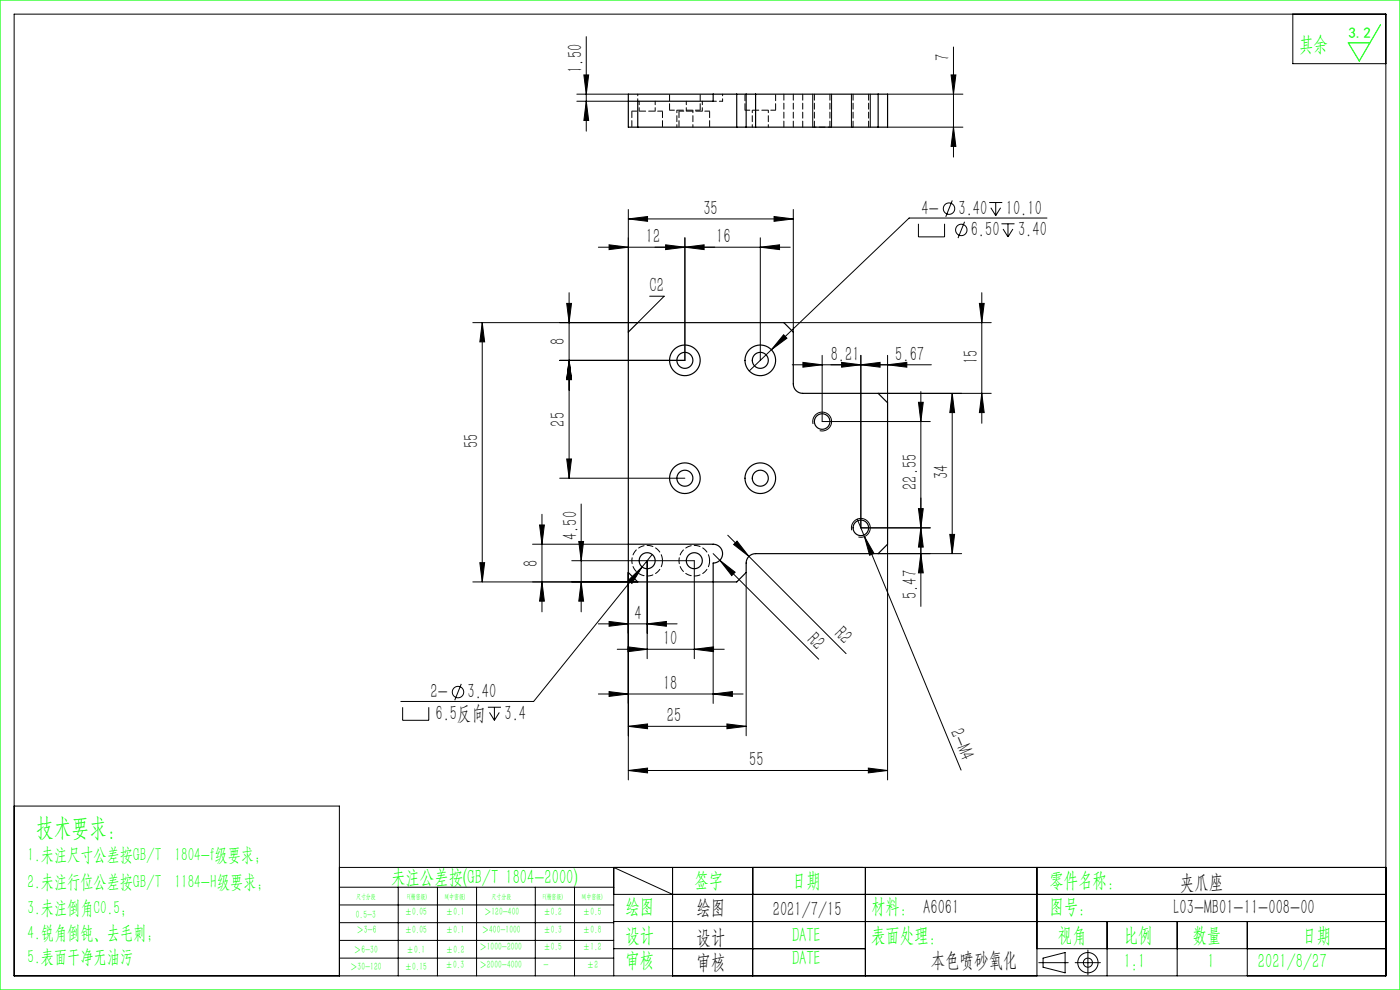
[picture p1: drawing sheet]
<svg xmlns="http://www.w3.org/2000/svg" width="297mm" height="210mm" viewBox="0 0 297 210" stroke-linecap="round" stroke-linejoin="round" font-family="sans-serif">
<g fill="none" stroke="#000" stroke-width=".21">
<path d="M3 3h291v204h-291zM122.4 20h10.9M123.9 15.9h1l-.5 4.1zM124.4 7.8v20M172.4 20v7M176.4 20v7M180.6 20v7M184.6 20v7M188.3 20h16M201.8 15.9h1l-.5 4.1zM202.3 10v23.3M274.3 3v10.5h19.7"/>
<path d="M122.4 21.5h10.9M124.4 21.5l.5 4.1h-1zM188.3 27h16M202.3 27l.5 4.1h-1zM129.2 51.9l4.1 .5-4.1 .5zM133.3 46.4l4.1-.5v1zM133.3 44.4v26M133.3 46.4h35M141.2 51.9l4.1 .5-4.1 .5zM145.3 52.4l4.1-.5v1zM145.3 50.4v26h-26.6M161.3 52.4l4.1-.5v1z"/>
<path d="M161.3 50.4v26M164.2 45.9l4.1 .5-4.1 .5zM167.6 52.4h-40.7M168.3 44.4v26M194.8 47.5v2.7h5.6v-2.7M202 42.5l-1.4 3.5M204.6 47l-1.4 3.5M209.8 43h2.8M210.2 44.1l1 1.6M211.2 43v2.7M212.3 44.1l-1.1 1.6M212.4 47.5h2.8"/>
<path d="M212.8 48.6l1 1.6M213.8 47.5v2.7M214.9 48.6l-1.1 1.6M222.1 46.3h-29.2l-29.3 27.9M102.3 68.4v55M102.3 68.4l.5 4.1h-1zM120.2 64.4h1l-.5 4zM120.7 62.1v39.3M120.7 76.4l.5 4.1h-1zM137.8 62.8h3.1l-5.6 5.6h-35M163.6 74.2l-4.7 4.5M166.2 71l.7 .7-3.3 2.5z"/>
<path d="M166.3 68.4h44M170.3 76.9l4.1 .5-4.1 .5zM174.4 75.4v14h23M178.5 76.9l4.1 .5-4.1 .5zM182.6 77.4l4.1-.5v1zM182.6 75.4v36.6h14.8M188.3 77.4l4.1-.5v1zM188.3 75.4v10M197.6 77.4h-29.5M207.8 64.4h1l-.5 4zM208.3 62.1v27.7M120.2 97.4h1l-.5 4z"/>
<path d="M172.5 89.9a2 2 0 0 1 1.7-2.5 2 2 0 0 1 2.2 2.2 2 2 0 0 1-2.5 1.7M194.8 85.3h1.1l-.5 4.1zM195.4 83.1v45.5M202 83.4l.5 4.1h-1zM202 83.4v34M208.3 83.4l.5 4.1h-1zM210.3 83.4h-24M101.8 119.4h1l-.5 4zM113 115.4h20.3M114.5 111.4h1l-.5 4zM115 109.1v20.7M118.7 101.4h26.6"/>
<path d="M121.3 118.9h26v20.8M122.8 114.9h1l-.5 4zM123.3 106.9v22.9M137.3 118.9v20.8M138.4 117.6l-2.2 2.7M151.3 117.4l22.4 22.4M152.7 118.9l3.3 2.5-.8 .7zM154.4 113.5l4.5 4.5M155.6 115.5l.8-.7 2.5 3.2zM158.9 118l20.6 20.6M180.7 112.5a2 2 0 0 1 1.7-2.5 2 2 0 0 1 2.2 2.1 2 2 0 0 1-2.5 1.8M181.9 110.1l22 53.3"/>
<path d="M183.4 113.8l2 3.6-.9 .4zM186.3 117.4h17.7M188.3 115.4v50M194.8 107.9h1.1l-.5 4.1zM195.4 112l.5 4.1h-1.1zM195.4 117.4l.5 4.1h-1.1zM201.5 113.4h1l-.5 4zM100.3 123.4h35M115 123.4l.5 4.1h-1zM123.3 123.4l.5 4.1h-1zM126.9 132.3h16.7M129.2 131.8l4.1 .5-4.1 .5z"/>
<path d="M130.9 137.7h22.7M133.2 137.2l4.1 .5-4.1 .5zM133.3 123.1l2.9-2.8-2.1 3.5zM133.3 121.4v44M136.2 120.3l-23 28.5h-28.2M137.3 132.3l4.1-.5v1zM147.3 137.7l4.1-.5v1zM151.3 123.4v25.8M158.3 121.4v34.7M85.4 150v2.8h5.6v-2.8M97.9 145.1l-1.4 3.4M103.5 150h2.8"/>
<path d="M103.8 151.1l1.1 1.7M104.9 150v2.8M105.9 151.1l-1 1.7M126.9 147.2h30.7M129.2 146.7l4.1 .5-4.1 .5zM133.3 154.1l4.1-.5v1zM133.3 154.1h25M151.3 147.2l4.1-.5v1zM154.2 153.6l4.1 .5-4.1 .5zM3 171h69v36M133.3 163.4l4.1-.5v1zM133.3 163.4h55"/>
<path d="M184.2 162.9l4.1 .5-4.1 .5zM72 184h222M72 188.2h58.2M72 192h58.2M72 195.7h58.2M72 199.5h58.2M84.5 188.2v18.8M92.8 188.2v18.8M101.1 188.2v18.8M113.6 188.2v18.8M121.9 188.2v18.8M130.2 189.7h163.8"/>
<path d="M130.2 195.5h163.8M142.7 189.7l-12.5-5.7v23M142.7 184v23M159.7 184v23M183.6 184v23M220 184v23M234.9 195.5v11.5M249.7 195.5v11.5M264.6 195.5v11.5M72 203.2h58.2M130.2 201.2h53.4M220 201.2h74"/>
<path d="M220.4 204.2h6.2M221.3 203.2l4.7-1.1v4.3l-4.7-1.2zM228.1 204.2h5.3M230.8 201.5v5.3"/>
<circle cx="201.3" cy="44.3" r="1.21"/>
<circle cx="203.9" cy="48.8" r="1.21"/>
<circle cx="97.2" cy="146.8" r="1.21"/>
<circle cx="230.8" cy="204.2" r="2.15"/>
<circle cx="230.8" cy="204.2" r=".96"/>
</g>
<path d="M0 0h297v210h-297zM292.9 5.2l-4.5 7.7-2.4-3.8h4.6" fill="none" stroke="#0f0" stroke-width=".25"/>
<path d="M166.3 20v7M168.3 20v7M172.8 20v7M181 20v7M170.3 27v-7M176.1 27v-7M180.6 27h.4M184.3 27v-7M140.5 118.9a3.3 3.3 0 0 1-4.7 2.9 3.3 3.3 0 0 1-.4-5.5 3.3 3.3 0 0 1 5.1 2.2v.4M150.5 118.9a3.3 3.3 0 0 1-4.7 2.9 3.3 3.3 0 0 1-.4-5.5 3.3 3.3 0 0 1 5.1 2.2v.4" fill="none" stroke="#000" stroke-width=".21" stroke-dasharray="1.3 .6"/>
<path d="M135.6 21.5v2.1M139 23.6v-2.1M145.6 21.5v2.1M149 23.6v-2.1M172.4 27h4" fill="none" stroke="#000" stroke-width=".21" stroke-dasharray="1.3 .6" stroke-dashoffset=".5"/>
<g fill="#000">
<path d="M152.7 118.9l3.3 2.5-.8 .7zM155.6 115.5l.8-.7 2.5 3.2zM183.4 113.8l2 3.6-.9 .4z"/>
<path d="M201.8 15.9h1l-.5 4.1zM202.3 27l.5 4.1h-1zM102.3 68.4l.5 4.1h-1zM101.8 119.4h1l-.5 4zM207.8 64.4h1l-.5 4zM208.3 83.4l.5 4.1h-1zM120.2 64.4h1l-.5 4zM120.7 76.4l.5 4.1h-1zM120.7 76.4l.5 4.1h-1zM120.2 97.4h1l-.5 4z"/>
<path d="M124.4 21.5l.5 4.1h-1zM123.9 15.9h1l-.5 4.1zM195.4 112l.5 4.1h-1.1zM194.8 85.3h1.1l-.5 4.1z"/>
<path d="M145.3 52.4l4.1-.5v1zM129.2 51.9l4.1 .5-4.1 .5z"/>
<path d="M188.3 77.4l4.1-.5v1zM178.5 76.9l4.1 .5-4.1 .5z"/>
<path d="M202 83.4l.5 4.1h-1zM201.5 113.4h1l-.5 4z"/>
<path d="M195.4 117.4l.5 4.1h-1.1zM194.8 107.9h1.1l-.5 4.1z"/>
<path d="M115 123.4l.5 4.1h-1zM114.5 111.4h1l-.5 4zM123.3 123.4l.5 4.1h-1zM122.8 114.9h1l-.5 4z"/>
<path d="M133.3 163.4l4.1-.5v1zM184.2 162.9l4.1 .5-4.1 .5zM133.3 154.1l4.1-.5v1zM154.2 153.6l4.1 .5-4.1 .5zM133.3 46.4l4.1-.5v1zM164.2 45.9l4.1 .5-4.1 .5zM129.2 146.7l4.1 .5-4.1 .5zM151.3 147.2l4.1-.5v1zM141.2 51.9l4.1 .5-4.1 .5zM161.3 52.4l4.1-.5v1zM170.3 76.9l4.1 .5-4.1 .5zM182.6 77.4l4.1-.5v1zM133.2 137.2l4.1 .5-4.1 .5zM147.3 137.7l4.1-.5v1zM129.2 131.8l4.1 .5-4.1 .5zM137.3 132.3l4.1-.5v1zM166.2 71l-2.6 3.2 3.3-2.5zM133.3 123.1l.8 .7 2.1-3.5z"/>
</g>
<g fill="none" stroke="#000" stroke-width=".25">
<path d="M151.3 20v1.5h-18M156.3 20v7M158.3 20h2M158.3 20h-25v7h25M158.3 20v7M160.3 20h28v7h-28M160.3 20v7M186.3 20v7M135.3 21.5v5.5M158.3 27h2M133.3 70.4l2-2h31l2 2v11a2 2 0 0 0 2 2h16l2 2v30l-2 2h-26a2 2 0 0 0-2 2v2l-2 2h-21l-2-2zM133.3 115.4h18a2 2 0 0 1 2 2 2 2 0 0 1-2 2v4"/>
<circle cx="145.3" cy="76.4" r="1.7"/>
<circle cx="145.3" cy="76.4" r="3.2"/>
<circle cx="161.3" cy="76.4" r="3.2"/>
<circle cx="161.3" cy="76.4" r="1.7"/>
<circle cx="174.4" cy="89.4" r="1.65"/>
<circle cx="137.3" cy="118.9" r="1.7"/>
<circle cx="145.3" cy="101.4" r="1.7"/>
<circle cx="145.3" cy="101.4" r="3.2"/>
<circle cx="147.3" cy="118.9" r="1.7"/>
<circle cx="161.3" cy="101.4" r="3.2"/>
<circle cx="161.3" cy="101.4" r="1.7"/>
<circle cx="182.6" cy="112" r="1.65"/>
</g>
<path d="M140.5 23.6h-6.5M142 23.4h6.5M150.5 23.6h-6.5M158 23.4h6.5" fill="none" stroke="#000" stroke-width=".21" stroke-dasharray="1.3 .6" stroke-dashoffset=".2"/>
<path d="M151.3 21.5h2" fill="none" stroke="#000" stroke-width=".21" stroke-dasharray="1.3 .6" stroke-dashoffset=".6"/>
<path d="M135.3 21.5v-1.5M153.3 21.5v-1.5" fill="none" stroke="#000" stroke-width=".21" stroke-dasharray="1.3 .6" stroke-dashoffset=".8"/>
<path d="M142 20v3.4M158 20v3.4M134 23.6v3.4M140.5 27v-3.4M144 23.6v3.4M148.5 23.4v-3.4M150.5 27v-3.4M164.5 23.4v-3.4" fill="none" stroke="#000" stroke-width=".21" stroke-dasharray="1.3 .6" stroke-dashoffset="-.1"/>
<path d="M143.6 23.4v3.6M147 27v-3.6M159.6 23.4v3.6M163 27v-3.6" fill="none" stroke="#000" stroke-width=".21" stroke-dasharray="1.3 .6" stroke-dashoffset=".7"/>
<text font-size="5.4" fill="#0f0" x="7.7" y="177.2">技术要求：</text>
<g font-size="4.4" fill="#0f0">
<text x="275.6" y="10.8">其余</text>
<text x="83" y="187.5">未注公差按(GB/T 1804-2000)</text>
<text x="147.3" y="188">签字</text>
<text x="168" y="188">日期</text>
<text x="222.6" y="188">零件名称：</text>
<text x="132.7" y="193.6">绘图</text>
<text x="184.8" y="193.6">材料： A6061</text>
<text x="222.6" y="193.6">图号：</text>
<text x="132.7" y="199.8">设计</text>
<text x="168" y="199.8">DATE</text>
<text x="184.8" y="199.8">表面处理：</text>
<text x="224.4" y="199.8">视角</text>
<text x="238.4" y="199.8">比例</text>
<text x="253" y="199.8">数量</text>
<text x="276.3" y="199.8">日期</text>
<text x="132.7" y="205.1">审核</text>
<text x="168" y="204.6">DATE</text>
<text x="238.4" y="205.3">1:1</text>
<text x="256.2" y="205.3">1</text>
<text x="266.9" y="205.3">2021/8/27</text>
</g>
<g font-size="4.4">
<text x="123.5" y="15.4" transform="rotate(-90 123.5 15.4)">1.50</text>
<text x="201.4" y="13" transform="rotate(-90 201.4 13)">7</text>
<text x="149.2" y="45.6">35</text>
<text x="195.5" y="45.6">4-</text>
<text x="203.3" y="45.6">3.40</text>
<text x="213.4" y="45.6">10.10</text>
<text x="137" y="51.6">12</text>
<text x="151.9" y="51.6">16</text>
<text x="205.9" y="50.1">6.50</text>
<text x="216" y="50.1">3.40</text>
<text x="137.8" y="62">C2</text>
<text x="119.9" y="73.3" transform="rotate(-90 119.9 73.3)">8</text>
<text x="176.2" y="76.5">8.21</text>
<text x="189.9" y="76.5">5.67</text>
<text x="207.4" y="77.3" transform="rotate(-90 207.4 77.3)">15</text>
<text x="101.4" y="95" transform="rotate(-90 101.4 95)">55</text>
<text x="119.9" y="90.5" transform="rotate(-90 119.9 90.5)">25</text>
<text x="201.1" y="101.6" transform="rotate(-90 201.1 101.6)">34</text>
<text x="194.5" y="103.9" transform="rotate(-90 194.5 103.9)">22.55</text>
<text x="122.4" y="114.6" transform="rotate(-90 122.4 114.6)">4.50</text>
<text x="114.1" y="120.2" transform="rotate(-90 114.1 120.2)">8</text>
<text x="134.6" y="131.5">4</text>
<text x="194.5" y="127.1" transform="rotate(-90 194.5 127.1)">5.47</text>
<text x="140.7" y="136.9">10</text>
<text x="171" y="136" transform="rotate(45 171 136)">R2</text>
<text x="176.9" y="134.8" transform="rotate(45 176.9 134.8)">R2</text>
<text x="91.4" y="148.1">2-</text>
<text x="99.2" y="148.1">3.40</text>
<text x="140.7" y="146.3">18</text>
<text x="92.4" y="152.6">6.5反向</text>
<text x="107" y="152.6">3.4</text>
<text x="141.4" y="153.2">25</text>
<text x="201.5" y="155.3" transform="rotate(68 201.5 155.3)">2-M4</text>
<text x="158.9" y="162.6">55</text>
<text x="250.3" y="188.6">夹爪座</text>
<text x="147.8" y="194">绘图</text>
<text x="163.9" y="194.3">2021/7/15</text>
<text x="249" y="194">L03-MB01-11-008-00</text>
<text x="147.8" y="200.2">设计</text>
<text x="147.8" y="205.5">审核</text>
<text x="197.5" y="205">本色喷砂氧化</text>
</g>
<g font-size="4" fill="#0f0">
<text x="5.9" y="182.6">1.未注尺寸公差按GB/T 1804-f级要求；</text>
<text x="5.9" y="188.4">2.未注行位公差按GB/T 1184-H级要求；</text>
<text x="5.9" y="193.9">3.未注倒角C0.5；</text>
<text x="5.9" y="199.2">4.锐角倒钝、去毛刺；</text>
<text x="5.9" y="204.2">5.表面干净无油污</text>
</g>
<text font-size="3.2" fill="#0f0" x="286.1" y="8">3.2</text>
<g font-size="2.3" fill="#0f0">
<text x="75.5" y="194.7">0.5-3</text>
<text x="75.6" y="198">＞3-6</text>
<text x="85.9" y="194.2">±0.05</text>
<text x="85.9" y="198">±0.05</text>
<text x="94.6" y="194.2">±0.1</text>
<text x="94.6" y="198">±0.1</text>
<text x="102.2" y="198">＞400-1000</text>
<text x="102.7" y="194.2">＞120-400</text>
<text x="115.3" y="194.2">±0.2</text>
<text x="115.3" y="198">±0.3</text>
<text x="123.7" y="194.2">±0.5</text>
<text x="123.7" y="198">±0.8</text>
<text x="75.1" y="202.2">＞6-30</text>
<text x="86.3" y="202.2">±0.1</text>
<text x="94.6" y="202.2">±0.2</text>
<text x="101.7" y="201.6">＞1000-2000</text>
<text x="115.3" y="201.6">±0.5</text>
<text x="123.7" y="201.6">±1.2</text>
<text x="74.3" y="205.8">＞30-120</text>
<text x="85.9" y="205.8">±0.15</text>
<text x="94.5" y="205.4">±0.3</text>
<text x="101.7" y="205.4">＞2000-4000</text>
<text x="115.3" y="205.4">-</text>
<text x="124.5" y="205.4">±2</text>
</g>
<g font-size="1.5" fill="#0f0">
<text x="75.5" y="190.6">尺寸分段</text>
<text x="86.4" y="190.6">F(精密级)</text>
<text x="94.4" y="190.6">M(中密级)</text>
<text x="104.3" y="190.6">尺寸分段</text>
<text x="115.2" y="190.6">F(精密级)</text>
<text x="123.5" y="190.6">M(中密级)</text>
</g>
</svg>
